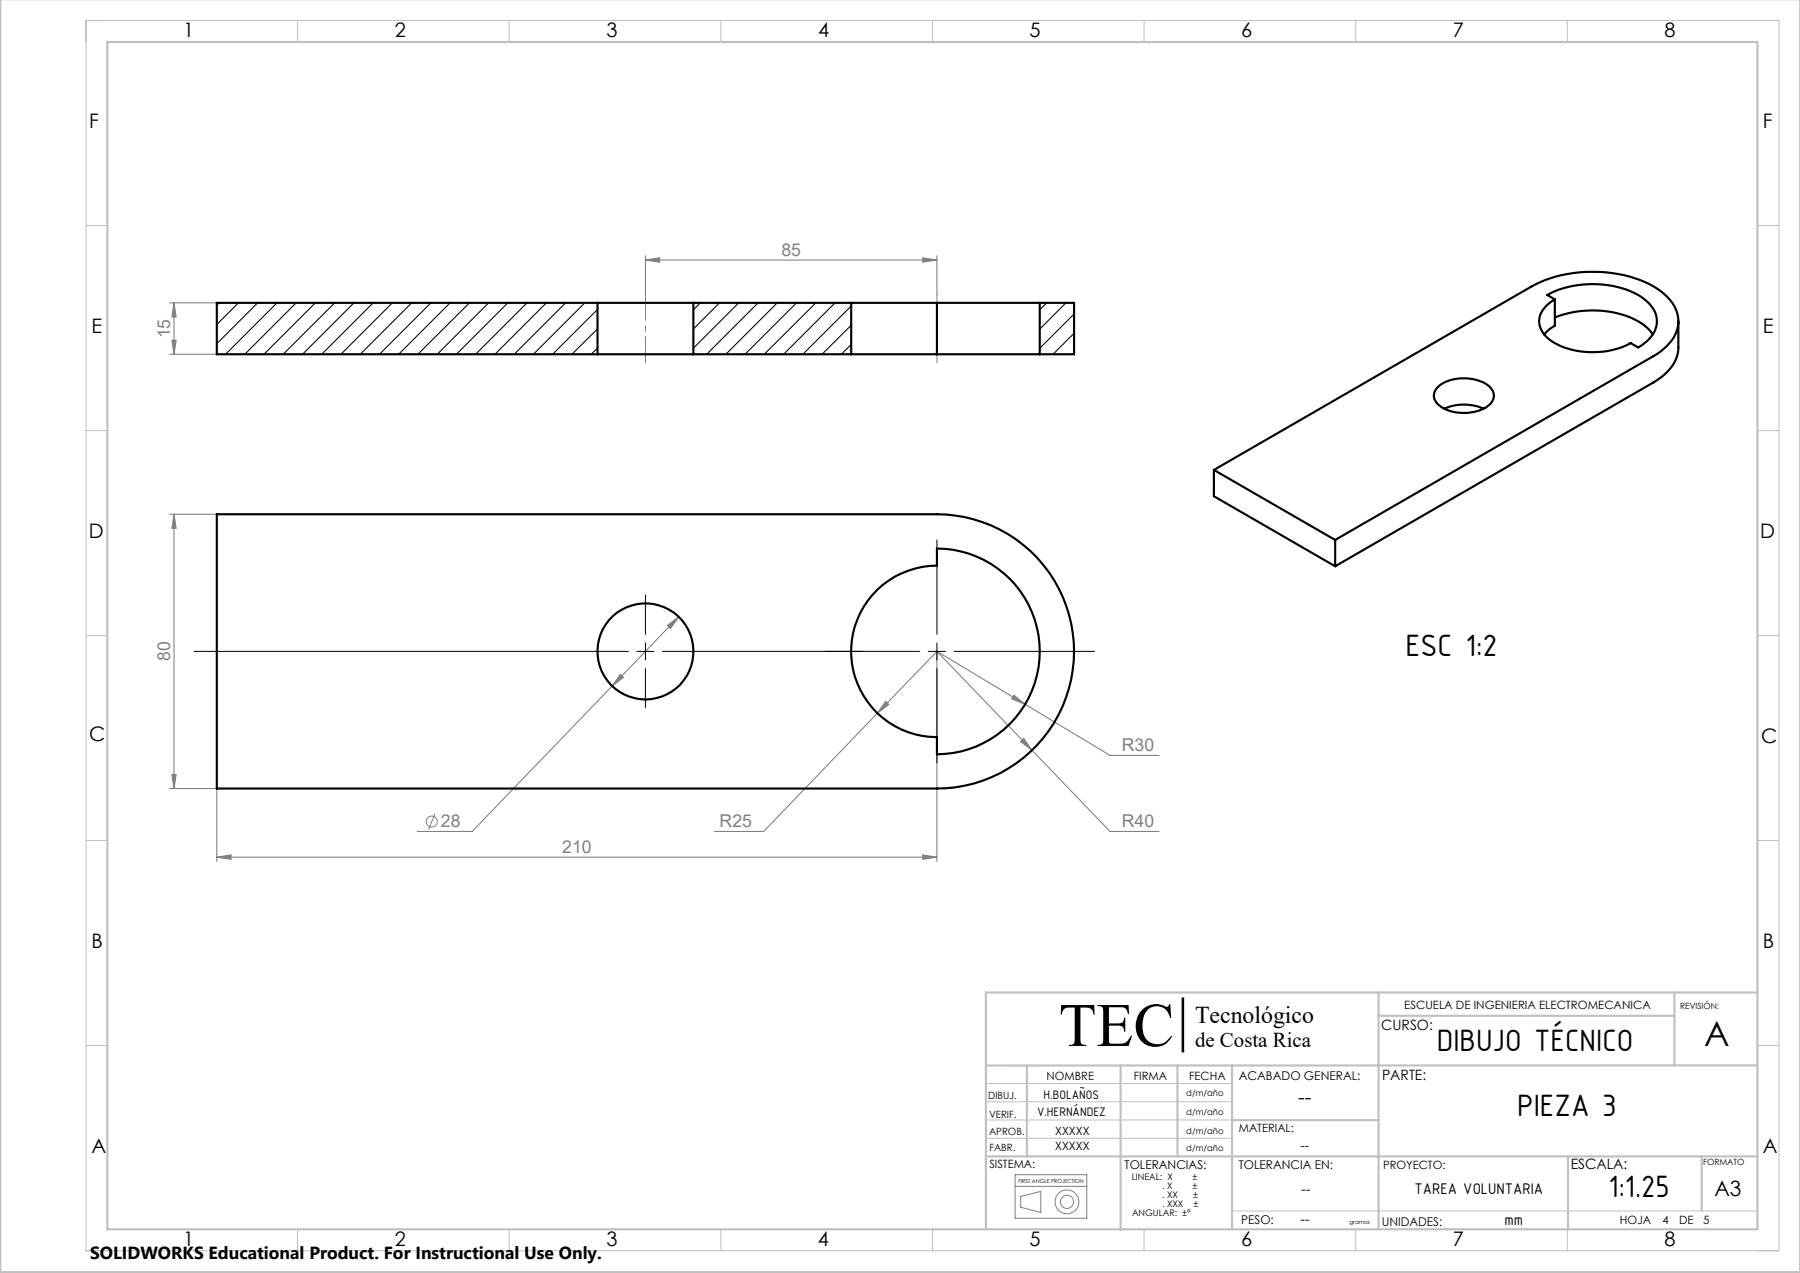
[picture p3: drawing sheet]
<svg xmlns="http://www.w3.org/2000/svg" width="420mm" height="297mm" viewBox="0 0 420 297" stroke-linecap="round" stroke-linejoin="round" font-family="sans-serif">
<g fill="none" stroke="#c0c0c0" stroke-width=".23">
<path d="M20.1 4.8h395v287h-395zM69.4 4.8v5M118.8 4.8v5M168.2 4.8v5M217.6 4.8v5M266.9 4.8v5M316.3 4.8v5M365.7 4.8v5M20.1 52.6h4.9M410.1 52.6h5M20.1 100.5h4.9M410.1 100.5h5"/>
<path d="M20.1 148.3h4.9M410.1 148.3h5M20.1 196.1h4.9M410.1 196.1h5M230 231.6h180.1v55.2h-180.1M20.1 243.9h4.9M230 257.1h57.5M230 252.8h57.5M410.1 243.9h5M230 261.3h57.5M230 265.6h57.5M20.1 291.8h4.9"/>
<path d="M69.4 286.8v5M118.8 286.8v5M168.2 286.8v5M217.6 286.8v5M266.9 286.8v5M287.5 282.5h122.6M316.3 286.8v5M365.7 286.8v5"/>
</g>
<g fill="none" stroke="#c0c0c0" stroke-width=".5">
<path d="M.1 -.1v296.9h419.9M25 9.8h385.1v277h-385.1zM321.6 237h69.1M321.7 231.6v55.2M390.7 231.6v17M410.1 231.6h-180.1v55.2M239.6 248.6v21.2M261.5 248.6v38.3M274.7 248.6v21.2M287.5 248.6v38.2M410.1 248.6h-180.1M230 269.8h180.1"/>
<path d="M287.5 261.3h34.2M365.9 269.8v17M397.1 269.8v12.7"/>
</g>
<path d="M275.8 232.8h.4v12.6h-.4z" fill="none" stroke="#00f" stroke-width=".23"/>
<path d="M276 232.8v12.6" fill="none" stroke="#000" stroke-width=".39"/>
<g fill="none" stroke="#808080" stroke-width=".23">
<path d="M101.5 189.8l-1.5 3.7M236.9 276.8h16.7M236.9 274.1h16.7v10.1h-16.7zM238.2 279.1l4.7-1.1v4.9l-4.7-1.2z"/>
<circle cx="100.7" cy="191.7" r="1.29"/>
<circle cx="249" cy="280.4" r="1.53"/>
<circle cx="249" cy="280.4" r="2.78"/>
</g>
<g fill="none" stroke="#808080" stroke-width=".25">
<path d="M150.6 59.7v9M218.6 59.7v9M39.6 70.7h11M40.1 79.4h1l-.5 3.3zM40.6 70.7v12M40.6 70.7l.5 3.3h-1zM150.6 60.7l3.3-.6v1.1zM150.6 60.7h68M215.3 60.1l3.3 .6-3.3 .5zM39.6 82.7h11M39.6 120h11M40.6 120v64"/>
<path d="M40.6 120l.5 3.3h-1zM144.7 157.3l.8 .7-2.7 2.1zM155.7 145.9l2.7-2-1.9 2.7zM158.4 143.9l-15.6 16.2M218.6 152l22.2 23M218.6 152l-40.4 42h-11.4M218.6 152v49M218.6 152l40.4 24.2h11.4M142.8 160.1l-32.6 33.9h-12.8M206.7 163.7l.7 .7-2.7 2zM236.6 162.2l2.6 2.1-3.1-1.2zM238.1 173l.8-.7 1.9 2.7z"/>
<path d="M240.8 175l18.2 19h11.4M39.6 184h11v17M40.1 180.7h1l-.5 3.3zM50.6 200l3.3-.5v1zM50.6 200h168M215.3 199.5l3.3 .5-3.3 .5z"/>
</g>
<path d="M218.6 68.6v16M150.6 84.6v-16" fill="none" stroke="#808080" stroke-width=".23" stroke-dasharray="15.2 1.3 1.3 1.3" stroke-dashoffset="9.1"/>
<path d="M150.6 138.8v9.2M218.6 126v22M45.3 152h101.3M148.6 152h4M150.6 150v4M150.6 156v9.2M154.6 152h60M216.6 152h4M218.6 150v4M218.6 156v22M222.6 152h32.8" fill="none" stroke="#000" stroke-width=".23"/>
<g fill="#808080">
<path d="M238.1 173l2.7 2-1.9-2.7zM206.7 163.7l-2 2.7 2.7-2zM155.7 145.9l.8 .7 1.9-2.7zM144.7 157.3l-1.9 2.8 2.7-2.1zM50.6 200l3.3-.5v1zM215.3 199.5l3.3 .5-3.3 .5zM236.6 162.2l-.5 .9 3.1 1.2zM150.6 60.7l3.3-.6v1.1zM215.3 60.1l3.3 .6-3.3 .5z"/>
<path d="M40.6 120l.5 3.3h-1zM40.1 180.7h1l-.5 3.3zM40.6 70.7l.5 3.3h-1zM40.1 79.4h1l-.5 3.3z"/>
</g>
<g fill="none" stroke="#000" stroke-width=".5">
<path d="M139.4 70.7h22.4M139.4 70.7h-88.8v12h88.8M139.4 70.7v12M161.8 70.7v12M161.8 70.7h36.8M198.6 70.7h20M198.6 70.7v12M218.6 70.7h24M218.6 70.7v12M242.6 70.7h8v12h-8M242.6 70.7v12M361 68.8a23.2 23.2 0 0 1 22 .5 6.7 6.7 0 0 1 3.6 6.3 7.7 7.7 0 0 1-4.4 5.5l-1.7-1.1a19.5 19.5 0 0 1-18.1-.2 5.6 5.6 0 0 1-3.1-6.2l.6-1.2 1-1.1 1.9-1.5z"/>
<path d="M362.8 69.8v6.2l-1.4 .9-1.1 1.1M362.8 74.1a23.5 23.5 0 0 1 20.2 1.4l1.4 1 1.3 1.5M391.6 75v6.1a8.8 8.8 0 0 1-4 6.9l-1.8 1.2-74.3 42.9M139.4 82.7h22.4M161.8 82.7h36.8M198.6 82.7h20M218.6 82.7h24M335.4 90.4a10.1 10.1 0 0 1 11.5-.7 2.86 2.86 0 0 1 1.7 2.5 2.86 2.86 0 0 1-1.5 2.6 10.4 10.4 0 0 1-11.6-.5 2.59 2.59 0 0 1-.1-3.9zM337 95.4a11.4 11.4 0 0 1 9.1 0M50.6 120h168a32 32 0 0 1 32 32 32 32 0 0 1-32 32h-168zM283.2 109.6l74.3-42.8a31.5 31.5 0 0 1 28.3 0 10.5 10.5 0 0 1 5.8 7.8 8.8 8.8 0 0 1-4 7.3l-76.1 44.1M283.2 109.6l28.3 16.4"/>
<path d="M283.2 109.6v6.2l28.3 16.3M204.8 137.5a20.3 20.3 0 0 1 13.8-5.5v-4a24 24 0 0 1 24 24 24 24 0 0 1-24 24v-4a20 20 0 0 1-18.5-12.6 20 20 0 0 1 4.7-21.9zM311.5 126v6.1"/>
<circle cx="150.6" cy="152" r="11.2"/>
</g>
<g fill="none" stroke="#000" stroke-width=".25">
<path d="M51.2 70.7l-.6 .5M55.6 70.7l-5 5M60.1 70.7l-9.5 9.5M64.6 70.7l-12 12M69.1 70.7l-12 12M73.6 70.7l-12 12M78.1 70.7l-12 12M82.6 70.7l-12 12M87.1 70.7l-12 12M91.5 70.7l-11.9 12M96.1 70.7l-12 12M100.5 70.7l-12 12"/>
<path d="M105 70.7l-12 12M109.5 70.7l-12 12M114 70.7l-12 12M118.5 70.7l-12 12M123 70.7l-12 12M127.5 70.7l-12 12M132 70.7l-12 12M136.5 70.7l-12 12M139.4 72.2l-10.5 10.5M139.4 76.7l-5.9 6M163.4 70.7l-1.6 1.6M167.9 70.7l-6.1 6.1"/>
<path d="M172.4 70.7l-10.6 10.5M176.9 70.7l-12 12M181.4 70.7l-12 12M185.8 70.7l-12 12M190.4 70.7l-12.1 12M194.8 70.7l-12 12M198.6 71.4l-11.3 11.3M198.6 75.9l-6.8 6.8M244.2 70.7l-1.6 1.6M248.7 70.7l-6.1 6.1M250.6 73.3l-8 8M250.6 77.7l-4.9 5"/>
<path d="M139.4 81.2l-1.5 1.5M198.6 80.4l-2.3 2.3M250.6 82.3l-.4 .4"/>
</g>
<text font-size="14.4" x="247.1" y="244">TEC</text>
<text font-size="8" x="397.7" y="244.1">A</text>
<g font-size="7.8">
<text x="327.9" y="153">ESC 1:2</text>
<text x="335.2" y="245.3">DIBUJO TÉCNICO</text>
<text x="354" y="260.3">PIEZA 3</text>
<text x="375.3" y="279.3">1:1.25</text>
</g>
<text font-size="5.6" x="278.8" y="238.7">Tecnológico</text>
<g font-size="4.9">
<text x="278.8" y="244.2">de Costa Rica</text>
<text x="400" y="279">A3</text>
</g>
<g font-size="4.7">
<text x="42.7" y="8.6">1</text>
<text x="92.1" y="8.6">2</text>
<text x="141.5" y="8.6">3</text>
<text x="190.9" y="8.6">4</text>
<text x="240.2" y="8.6">5</text>
<text x="289.6" y="8.6">6</text>
<text x="339" y="8.6">7</text>
<text x="388.4" y="8.6">8</text>
<text x="20.8" y="29.9">F</text>
<text x="411.3" y="29.9">F</text>
<text x="21.3" y="77.8">E</text>
<text x="411.3" y="77.8">E</text>
<text x="20.7" y="125.5">D</text>
<text x="410.7" y="125.6">D</text>
<text x="20.8" y="172.9">C</text>
<text x="410.9" y="173.4">C</text>
<text x="21.3" y="221.2">B</text>
<text x="411.3" y="221.2">B</text>
<text x="302.9" y="257.7">--</text>
<text x="21.3" y="269.1">A</text>
<text x="411.3" y="269.1">A</text>
<text x="42.7" y="290.6">1</text>
<text x="92.1" y="290.6">2</text>
<text x="141.5" y="290.6">3</text>
<text x="190.9" y="290.6">4</text>
<text x="240.2" y="290.6">5</text>
<text x="289.6" y="290.6">6</text>
<text x="339" y="290.6">7</text>
<text x="388.4" y="290.6">8</text>
</g>
<g font-size="4.1" fill="#808080">
<text x="182.3" y="59.7">85</text>
<text x="39.7" y="78.9" transform="rotate(-90 39.7 78.9)">15</text>
<text x="39.7" y="154.3" transform="rotate(-90 39.7 154.3)">80</text>
<text x="261.8" y="175.3">R30</text>
<text x="102.9" y="193">28</text>
<text x="167.9" y="193">R25</text>
<text x="261.8" y="193">R40</text>
<text x="131.2" y="199">210</text>
</g>
<text font-size="4.1" x="21" y="293.7">SOLIDWORKS Educational Product. For Instructional Use Only.</text>
<g font-size="3.9">
<text x="330" y="278.5">TAREA VOLUNTARIA</text>
<text x="351.1" y="285.7">mm</text>
</g>
<g font-size="3.3">
<text x="322.3" y="240.4">CURSO:</text>
<text x="322.5" y="252">PARTE:</text>
<text x="366.5" y="272.7">ESCALA:</text>
<text x="303.6" y="278.7">--</text>
<text x="303.5" y="285.6">--</text>
</g>
<text font-size="3.2" x="303.4" y="268.3">--</text>
<g font-size="3.1">
<text x="243.5" y="256.4">H.BOLAÑOS</text>
<text x="242" y="260.5">V.HERNÁNDEZ</text>
</g>
<g font-size="2.8">
<text x="289.1" y="252">ACABADO GENERAL:</text>
<text x="262.4" y="272.6">TOLERANCIAS:</text>
<text x="289.1" y="272.8">TOLERANCIA EN:</text>
<text x="289.6" y="285.6">PESO:</text>
<text x="322.4" y="285.9">UNIDADES:</text>
</g>
<g font-size="2.7">
<text x="327.7" y="235.5">ESCUELA DE INGENIERIA ELECTROMECANICA</text>
<text x="244.2" y="252">NOMBRE</text>
<text x="264.6" y="252">FIRMA</text>
<text x="277.5" y="252">FECHA</text>
<text x="246.2" y="268.3">XXXXX</text>
<text x="246.2" y="264.9">XXXXX</text>
<text x="289.1" y="264.1">MATERIAL:</text>
<text x="230.8" y="272.6">SISTEMA:</text>
<text x="322.7" y="272.7">PROYECTO:</text>
<text x="378" y="285.6">HOJA</text>
<text x="387.9" y="285.6">4</text>
<text x="391.8" y="285.6">DE</text>
<text x="397.4" y="285.6">5</text>
</g>
<g font-size="2.3">
<text x="230.6" y="256.5">DIBUJ.</text>
<text x="230.8" y="260.7">VERIF.</text>
<text x="230.8" y="264.8">APROB.</text>
<text x="230.8" y="268.6">FABR.</text>
</g>
<g font-size="2.1">
<text x="264.1" y="275.3">LINEAL: X</text>
<text x="278.3" y="275.3">±</text>
<text x="271.1" y="281.7">. XXX</text>
<text x="271.2" y="279.6">. XX</text>
<text x="271.2" y="277.5">. X</text>
<text x="278.3" y="277.5">±</text>
<text x="278.4" y="279.6">±</text>
<text x="278.5" y="281.7">±</text>
<text x="264.1" y="283.8">ANGULAR: ±°</text>
</g>
<g font-size="2">
<text x="392.1" y="235.4">REVISIÓN:</text>
<text x="276.8" y="255.8">d/m/año</text>
<text x="276.8" y="260.2">d/m/año</text>
<text x="276.8" y="264.5">d/m/año</text>
<text x="276.8" y="268.6">d/m/año</text>
<text x="397.4" y="271.8">FORMATO</text>
</g>
<g font-size="1.3">
<text x="237.6" y="276">FIRST ANGLE PROJECTION</text>
<text x="314.9" y="285.6">gramos</text>
</g>
</svg>
